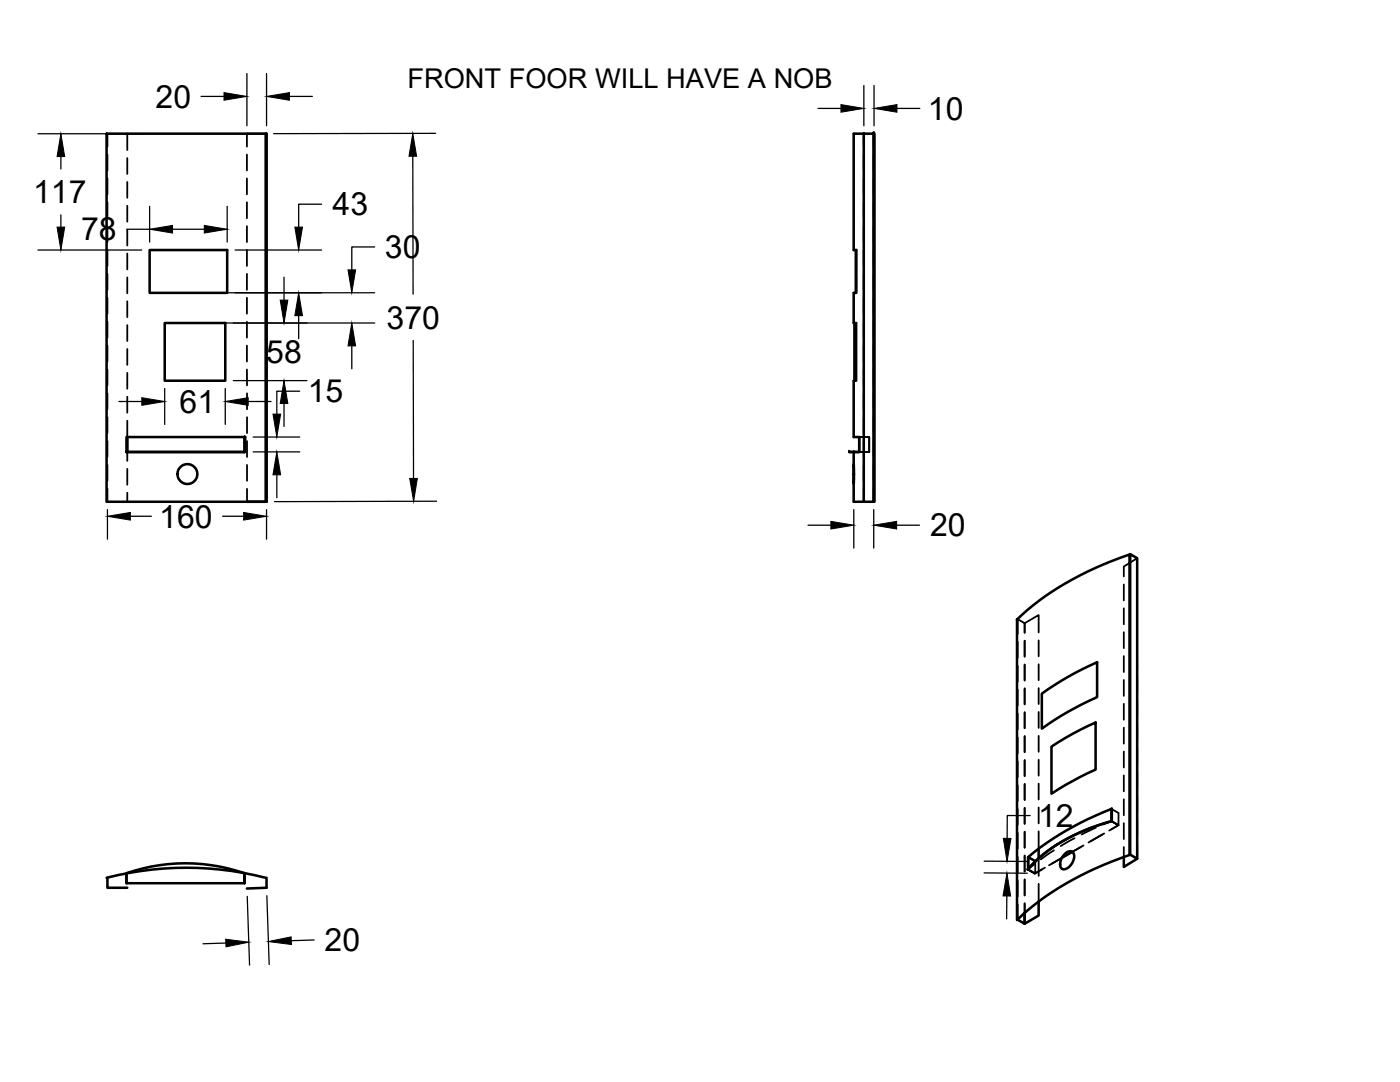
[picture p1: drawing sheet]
<svg xmlns="http://www.w3.org/2000/svg" width="279mm" height="216mm" viewBox="0 0 279 216" stroke-linecap="round" stroke-linejoin="round" font-family="sans-serif">
<!-- layer: MD_Visible -->
<g fill="none" stroke="#000" stroke-width=".51">
<path d="M21.3 26.7h31.7v73.4h-31.7zM53 26.7h.2v73.4h-3.9M172.4 26.7h2v73.4h-2zM172.4 26.7h-2v23.2h.5v8.5h-.5v6.1h.5v11.5h-.5v11.2h1.1v3h-2h2M174.4 26.7h.1v73.4h-.1zM29.9 49.9h15.4v8.5h-15.4zM170.8 49.9v8.5M32.9 64.5h12.1v11.5h-12.1zM170.5 64.5v11.5M25.3 87.2v3v-3h23.6v3h-23.7h23.6v-3v3M25.4 87.2v3M170.4 92.6v4z"/>
<path d="M170.4 96.6v3.5h2M170.4 90.2v2.4M225.6 110.6l1.3 .8v59.9l-1.3-.8zM225.6 112.2l-.2 .1M203 123.6a60.1 60.1 0 0 1 22.4-13v60a60.1 60.1 0 0 0-22.4 13zM207.9 138.4a61.5 61.5 0 0 1 11-6.3v7a59.9 59.9 0 0 0-11 6.3zM209.8 149l4.3-2.6 4.6-2.2v9.4l-4.6 2.3-4.3 2.5zM21.3 175.2a63.7 63.7 0 0 1 31.7 0M21.4 175.2v1.9h4M25.3 176.2v.1M48.8 174.2a36 36 0 0 0-23.6 0v2h23.6v-2v2M53.2 175.2v1.9l-3.9 .2"/>
<path d="M205.1 173.5h.1M206.6 171.9l-1.4-.9v2.4v-2.4a59.2 59.2 0 0 1 16.7-9.6v2.4a35.4 35.4 0 0 0-16.1 8.9l-.7 .8M207.3 179.9v2.8l-2.8 1.6M207.3 169.4v1.9M212.4 170.5a1.03 1.03 0 0 1 1-.6 1.03 1.03 0 0 1 1 .7 2.68 2.68 0 0 1-2.2 2.9 1.39 1.39 0 0 1-.4-2.1zM214 170l-2.1 1.2M221.9 161.5l-.1 2.3M224.3 171v2l2.6-1.7M203.1 183.5l1.4 .8M204.5 182.2v2.1"/>
<circle cx="37.4" cy="94.6" r="1.99"/>
</g>
<!-- layer: MD_Hidden -->
<g fill="none" stroke="#000" stroke-width=".36">
<path d="M21.4 26.7v2.6M21.4 30.8v3.2M21.4 35.6v3.2M25.4 26.7v3.3M25.4 31.5v3.2M25.4 36.3v3.2M49.3 30.8v3.2M49.3 35.6v3.2M53 26.7h-3.7v2.6M172.4 26.7v2.6M172.4 30.8v3.2M172.4 35.6v3.2"/>
<path d="M174.4 26.7v2.6M174.4 30.8v3.2M174.4 35.6v3.2M21.4 40.4v3.1M21.4 45.1v3.2M21.4 49.9v3.2M21.4 54.7v3.1M21.4 59.4v3.2M25.4 41.1v3.1M25.4 45.8v3.2M25.4 50.6v3.2M25.4 55.4v3.1"/>
<path d="M49.3 40.4v3.1M49.3 45.1v3.2M49.3 49.9v3.2M49.3 54.7v3.1M49.3 59.4v3.2M172.4 40.4v3.1M172.4 45.1v3.2M172.4 49.9v3.2M172.4 54.7v3.1M172.4 59.4v3.2M174.4 40.4v3.1M174.4 45.1v3.2"/>
<path d="M174.4 49.9v3.2M174.4 54.7v3.1M174.4 59.4v3.2M21.4 64.2v3.2M21.4 69v3.1M21.4 73.7v3.2M21.4 78.5v3.2M25.4 60.1v3.2M25.4 64.9v3.2M25.4 69.6v3.2M25.4 74.4v3.2M25.4 79.2v3.2"/>
<path d="M49.3 64.2v3.2M49.3 69v3.1M49.3 73.7v3.2M49.3 78.5v3.2M172.4 64.2v3.2M172.4 69v3.1M172.4 73.7v3.2M172.4 78.5v3.2M174.4 64.2v3.2M174.4 69v3.1M174.4 73.7v3.2M174.4 78.5v3.2"/>
<path d="M21.4 83.2v3.2M21.4 88v3.2M21.4 92.8v3.1M21.4 97.5v2.6M25.3 90.2h3.8M25.4 83.9v3.3M25.4 90.2v1.8M25.4 93.6v3.1M25.4 98.3v1.8M30.6 90.2h3.2M35.4 90.2h3.2M40.2 90.2h3.1"/>
<path d="M44.9 90.2h3.9M49.3 83.2v3.2M49.3 88v3.2M49.3 92.8v3.1M49.3 97.5v2.6M170.4 90.2h1.1M171.5 87.2v3M171.5 90.2h2M171.5 87.2h2v3h-2zM172.4 83.2v3.2M172.4 88v3.2M172.4 92.8v3.1"/>
<path d="M172.4 97.5v2.6M174.4 83.2v3.2M174.4 88v3.2M174.4 92.8v3.1M174.4 97.5v2.6M224.3 116.6v3.2M225.4 112.3l-1.1 .8v1.9M225.6 112.2l1.3-.8v3M226.9 116v3.1M203.1 128.1v3.2M203.1 132.9v3.1M203.1 137.6v3.2"/>
<path d="M204.5 124.4l2.8-1.7v3.5M204.5 124.4l-1.4-.9v3M204.5 124.4v1.9M204.5 127.8v3.2M204.5 132.6v3.2M204.5 137.4v3.1M207.3 127.8v3.2M207.3 132.5v3.2M207.3 137.3v3.2M224.3 121.4v3.2M224.3 126.2v3.1M224.3 130.9v3.2"/>
<path d="M224.3 135.7v3.2M226.9 130.3v3.1M226.9 120.7v3.2M226.9 125.5v3.2M226.9 135v3.2M226.9 139.8v3.2M203.1 142.4v3.2M203.1 147.2v3.1M203.1 151.9v3.2M203.1 156.7v3.2M204.5 142.1v3.2M204.5 146.9v3.2"/>
<path d="M204.5 151.7v3.2M204.5 156.4v3.2M207.3 142.1v3.1M207.3 146.8v3.2M207.3 151.6v3.2M207.3 156.4v3.1M224.3 140.4v3.2M224.3 145.2v3.2M224.3 150v3.1M224.3 154.7v3.2M224.3 159.5v3.2M226.9 144.5v3.2"/>
<path d="M226.9 149.3v3.2M226.9 154.1v3.1M226.9 158.8v3.2M25.3 174.3v1.9M203.1 161.4v3.2M203.1 166.2v3.2M203.1 171v3.1M203.1 175.7v3.2M204.5 161.2v3.2M204.5 166v3.1M204.5 170.7v3.2M204.5 175.5v3.2"/>
<path d="M205.1 173.5l1.4 .8zM206.6 171.9v2.4l-1.4-.9 1.3-1M207.3 161.1v3.2M207.3 165.9v3.5M207.3 171.3v3.5M207.3 176.4v3.5M208 173.5l-1.5 .8M208.5 173.1l-2 1.2M210.3 169.7l-2.6 1.8M211.9 171.2l-2 1.1M212.1 171.1l-2.7 1.6M214.4 167.3l-2.7 1.5"/>
<path d="M216.2 168.7l-2.7 1.6M218.7 165.1l-2.8 1.4M220.4 166.3l-3.2 1.8M221.7 163.9l-1.5 .6M221.8 163.9l1.4 .8zM221.8 163.9h-.1M221.8 163.8v.1M221.9 161.5l1.3 .7v2.5l-1.5-.8M223.2 164.7l-1.8 1M223.2 164.7l-1.5 .8M224.3 164.3v3.1M224.3 169v2"/>
<path d="M226.9 163.6v3.2M226.9 168.4v2.9M203.1 180.5v3M204.5 180.3v1.9"/>
</g>
<!-- layer: MD_Visible -->
<g fill="#000">
<circle cx="174.4" cy="26.7" r=".25"/>
<circle cx="25.2" cy="90.2" r=".25"/>
<circle cx="48.8" cy="90.2" r=".25"/>
<circle cx="169.5" cy="90.2" r=".25"/>
</g>
<!-- layer: MD_Hidden -->
<g fill="#000">
<circle cx="25.3" cy="90.2" r=".18"/>
<circle cx="48.8" cy="87.2" r=".18"/>
<circle cx="48.8" cy="90.2" r=".18"/>
<circle cx="170.4" cy="90.2" r=".18"/>
<circle cx="171.5" cy="90.2" r=".18"/>
<circle cx="174.4" cy="100.1" r=".18"/>
<circle cx="221.8" cy="163.9" r=".18"/>
</g>
<!-- layer: 0 -->
<g fill="none" stroke="#000" stroke-width=".25">
<path d="M40.1 19.2h4.6M49.3 14.7v10.4M53.2 14.7v10.4M57.8 19.2h4.5M172.4 17.1v8M174.4 17.1v8M7.6 26.7h20.7M12.1 31.2v2.5M82.4 31.2v27.5M87 26.6l-32.4 .1M163.3 21.6h4.5M179 21.6h4.6"/>
<path d="M7.6 49.9h20.7M12.1 42.9v2.4M25.3 45.7h4.6M29.9 41.2v7.1M31.5 58.4h43.3M34.4 45.7h6.4M45.3 41.2v7.1M46.9 49.9h17.3M56.7 55.3v4.6M64.2 40.7h-4.6v4.6M74.8 49.3h-4.6v4.5M32.9 77.5v7.2"/>
<path d="M34.5 64.5h40.3M45 77.5v7.2M46.5 75.9h14.8M59.6 63v4.6M59.8 78.1h-4.6v4.5M70.2 69v4.6M82.5 67.9v27.6M23.7 80.1h4.6M49.5 80.1h4.6M50.5 90.2h9.3M50.5 87.2h9.3M55.2 94.7v4.6"/>
<path d="M56.7 80.5v4.6M21.4 101.7v5.9M26 103h4.2M44.4 103h4.2M53.2 101.7v5.9M87.1 100l-32.3 .1M161.2 104.8h4.6M170.4 101.7v7.7M174.4 101.7v7.7M178.9 104.8h4.6M49.3 178.9l.5 13.7M53.3 178.7l.4 13.7"/>
<path d="M196.4 174.2h8.6M196.4 171.8l8.6 .1M200.9 178.8v4.6M205.6 162.7h-4.6v4.6M45.1 188.2l-4.6 .1M62.7 187.6l-4.6 .1"/>
</g>
<g fill="#000" stroke="#000" stroke-width=".2">
<path d="M44.7 18.5l4.6 .7-4.6 .8zM53.2 19.2l4.6-.7v1.5zM12.1 26.7l.8 4.5h-1.5zM82.4 26.6l.7 4.6h-1.5zM167.8 20.9l4.6 .7-4.6 .8zM174.4 21.6l4.6-.7v1.5zM11.4 45.3h1.5l-.8 4.6zM29.9 45.7l4.5-.7v1.5zM40.8 45l4.5 .7-4.5 .8zM55.9 59.9h1.5l-.7 4.6zM58.8 45.3h1.6l-.8 4.6zM69.4 53.8h1.6l-.8 4.6z"/>
<path d="M28.3 79.4l4.6 .7-4.6 .8zM45 80.1l4.5-.7v1.5zM59.6 58.4l.8 4.6h-1.6zM70.2 64.5l.8 4.5h-1.6zM55.2 90.2l.8 4.5h-1.5zM54.5 82.6h1.5l-.8 4.6zM56.7 75.9l.7 4.6h-1.5zM81.8 95.5h1.5l-.7 4.5zM21.4 103l4.6-.7v1.5zM48.6 102.3l4.6 .7-4.6 .8zM165.8 104l4.6 .8-4.6 .8zM174.4 104.8l4.5-.8v1.6z"/>
<path d="M201 174.2l.7 4.6h-1.5zM200.2 167.3h1.6l-.8 4.6zM45 187.4l4.7 .6-4.6 .9zM53.6 187.9l4.5-1 .1 1.6z"/>
</g>
<g font-size="6.4">
<text x="31.1" y="21.5">20</text>
<text x="185.2" y="23.9">10</text>
<text x="6.6" y="40.6">117</text>
<text x="16.2" y="48">78</text>
<text x="66.4" y="43">43</text>
<text x="76.8" y="51.5">30</text>
<text x="77.2" y="65.6">370</text>
<text x="53.1" y="72.5">58</text>
<text x="35.8" y="82.4">61</text>
<text x="61.4" y="80.3">15</text>
<text x="31.8" y="105.3">160</text>
<text x="185.6" y="107">20</text>
<text x="207.2" y="165">12</text>
<text x="64.8" y="189.8">20</text>
</g>
<text font-size="5.4" x="81.3" y="17.5">FRONT FOOR WILL HAVE A NOB</text>
</svg>
